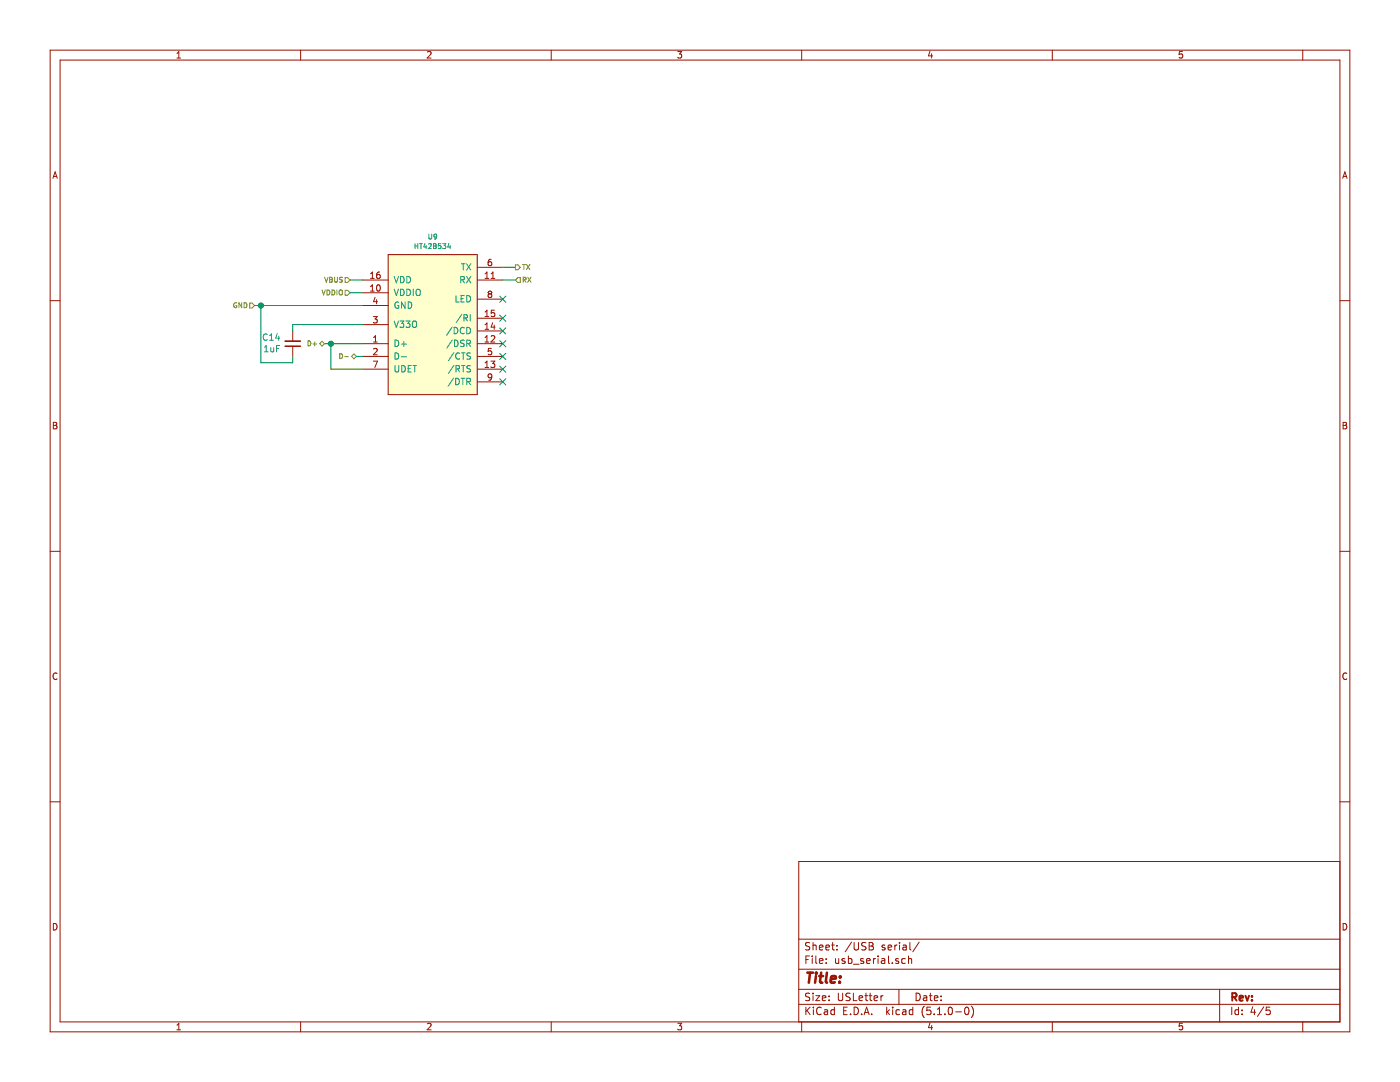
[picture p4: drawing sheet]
EESchema Schematic File Version 4
LIBS:thingb-eval-hw-cache
EELAYER 29 0
EELAYER END
$Descr USLetter 11000 8500
encoding utf-8
Sheet 4 5
Title ""
Date ""
Rev ""
Comp ""
Comment1 ""
Comment2 ""
Comment3 ""
Comment4 ""
$EndDescr
$Comp
L thingb:HT42B534 U9
U 1 1
P 3400 2550
F 0 "U9" H 3400 3241 39  0000 C CNN
F 1 "HT42B534" H 3400 3166 39  0000 C CNN
F 2 "Package_SO:SOIC-16_3.9x9.9mm_P1.27mm" H 3400 2600 39  0001 C CNN
F 3 "https://www.holtek.com/documents/10179/116711/HT42B534-xv100.pdf" H 3400 2600 39  0001 C CNN
	1    3400 2550
	1    0    0    -1  
$EndComp
Text HLabel 2750 2200 0    39   Input ~ 0
VBUS
Text HLabel 2750 2300 0    39   Input ~ 0
VDDIO
Text HLabel 2000 2400 0    39   Input ~ 0
GND
$Comp
L Device:C_Small C14
U 1 1
P 2300 2700
F 0 "C14" H 2208 2654 50  0000 R CNN
F 1 "1uF" H 2208 2745 50  0000 R CNN
F 2 "Capacitor_SMD:C_0603_1608Metric_Pad1.05x0.95mm_HandSolder" H 2300 2700 50  0001 C CNN
F 3 "~" H 2300 2700 50  0001 C CNN
	1    2300 2700
	1    0    0    1   
$EndComp
Wire Wire Line
	2850 2550 2300 2550
Wire Wire Line
	2300 2550 2300 2600
Wire Wire Line
	2850 2400 2050 2400
Wire Wire Line
	2050 2400 2050 2850
Wire Wire Line
	2050 2850 2300 2850
Wire Wire Line
	2300 2850 2300 2800
Connection ~ 2050 2400
Wire Wire Line
	2050 2400 2000 2400
Text HLabel 2550 2700 0    39   BiDi ~ 0
D+
Text HLabel 2800 2800 0    39   BiDi ~ 0
D-
Wire Wire Line
	2550 2700 2600 2700
Wire Wire Line
	2850 2800 2800 2800
Wire Wire Line
	2850 2900 2600 2900
Wire Wire Line
	2600 2900 2600 2700
Connection ~ 2600 2700
Wire Wire Line
	2600 2700 2850 2700
Wire Wire Line
	2750 2300 2850 2300
Wire Wire Line
	2850 2200 2750 2200
Text HLabel 4050 2100 2    39   Output ~ 0
TX
Text HLabel 4050 2200 2    39   Input ~ 0
RX
Wire Wire Line
	3950 2200 4050 2200
Wire Wire Line
	4050 2100 3950 2100
NoConn ~ 3950 2350
NoConn ~ 3950 2500
NoConn ~ 3950 2600
NoConn ~ 3950 2700
NoConn ~ 3950 2800
NoConn ~ 3950 2900
NoConn ~ 3950 3000
$EndSCHEMATC
